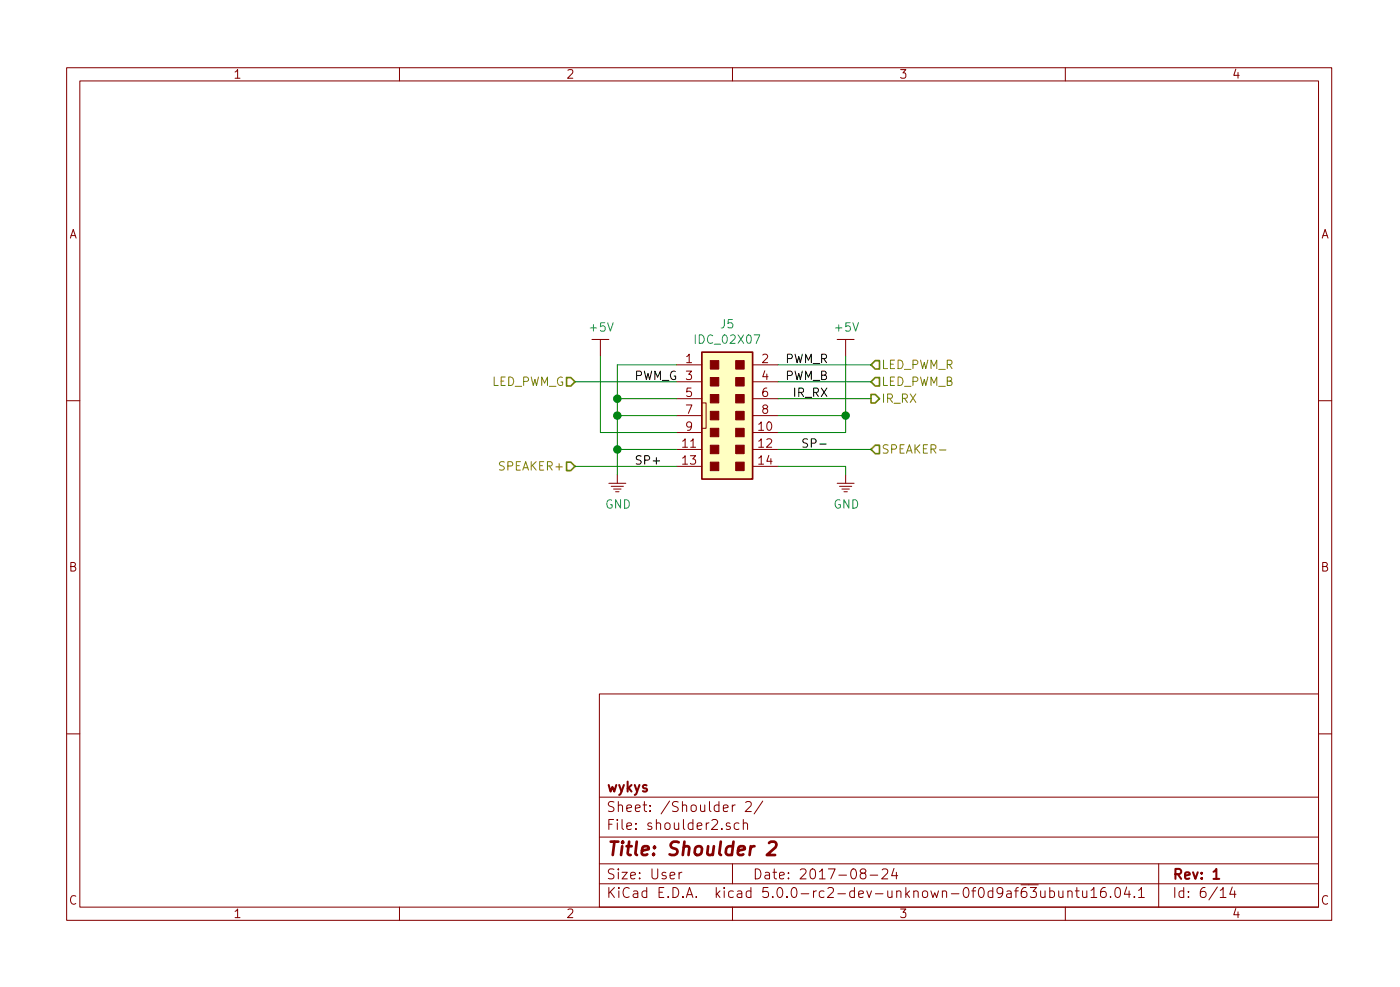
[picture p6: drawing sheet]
<svg xmlns="http://www.w3.org/2000/svg" width="210mm" height="148mm" viewBox="0 0 210 148" stroke-linecap="round" stroke-linejoin="round" font-family="sans-serif">
<g fill="none" stroke="#840000" stroke-width=".15">
<path d="M10 10.2h190v128h-190zM12 12.1h186v124.1h-186zM60 10.2v1.9M110 10.2v1.9M160 10.2v1.9M88.9 51h2.5M90.2 51v2.5M101.6 54.8h3.8M101.6 57.3h3.8M101.6 59.9h3.8M113 54.8h3.8M113 57.3h3.8"/>
<path d="M113 59.9h3.8M125.7 51h2.6M127 51v2.5M10 60.2h2M91.4 72.6h2.6M91.8 73h1.8M92.2 73.4h1.1M92.5 73.8h.5M92.7 71.3v1.3M101.6 64.9h3.8M101.6 67.5h3.8M101.6 70h3.8"/>
<path d="M101.6 62.4h3.8M105.4 60.5h.6v3.8h-.6M113 64.9h3.8M113 67.5h3.8M113 70h3.8M113 62.4h3.8M125.7 72.6h2.6M126.1 73h1.8M126.4 73.4h1.2M126.7 73.8h.6M127 71.3v1.3M198 60.2h2"/>
<path d="M10 110.2h2M90 104.2h108v32h-108zM90 119.7h108M198 110.2h2M60 136.2v2M90 132.7h108M90 129.7h108M90 125.7h108M102 130.9v1M102.4 130.9l-.3 .1-.1 .2M109.6 123.6l-.3-.1-.2 .1v.2a.48 .48 0 0 0 .5 .3l.1 .1-.1 .2-.1 .1-.4-.1M110 120.8v1"/>
<path d="M110 129.7v3M110 136.2v2M110.4 120.8l-.3 .1-.1 .2M111 123.6a.5 .5 0 0 0-.7 .1v.5a.47 .47 0 0 0 .5 .3l.2-.1M111.6 123.7a.38 .38 0 0 1 .7 0v.8M111.6 123v1.5M112 120.5l.2-.2h.3l.3 .2v.3v.2l-.9 .8h.9M114.6 120.3l-1.3 1.9M129.5 131.1l-.2-.2-.1-.2a.48 .48 0 0 1 .7-.2l.1 .2-.1 .3-.6 .1a.48 .48 0 0 0 0 .7 .51 .51 0 0 0 .7 0 .48 .48 0 0 0-.2-.7M130.7 131.4h1.1M132.5 130.6l.2-.2h.3l.3 .2v.3v.2l-.9 .8h.9M134.3 130.4l-.4 1.1h.9"/>
<path d="M134.6 130.9v1M154.5 132.8h1.4M154.7 133.2h1l-.6 .6 .4 .1a.61 .61 0 0 1 .1 .7l-.2 .1h-.5l-.2-.1M156.3 133.7v.8a.39 .39 0 0 0 .6 .1M156.9 133.7v1M157.7 133.8l.4-.1 .3 .3-.1 .6-.2 .1h-.4M157.7 133.2v1.5M159 133.7v.8a.37 .37 0 0 0 .6 .1M159.6 133.7v1M160 136.2v2M160.4 133.9a.38 .38 0 0 1 .6 0v.8M160.4 133.7v1"/>
<path d="M161.5 133.7h.6M161.7 133.2v1.3l.2 .2h.2M162.6 133.7v1h.4l.2-.1M163.2 133.7v1M163.9 133.7l.4-.5v1.5M163.9 134.7h.8M166 133.2a.62 .62 0 0 0-.7 .7v.6a.48 .48 0 0 0 .8 .1v-.5l-.1-.2-.4-.1-.3 .3M166.8 134.6l.1 .1h-.1h-.1h.1M167.6 133.4a.37 .37 0 0 1 .3-.2 .37 .37 0 0 1 .3 .3l.1 .3a.72 .72 0 0 1-.4 .9h-.3a1.2 1.2 0 0 1 0-1.3zM169.2 133.2l-.3 1h.9M169.6 133.7v1M170.4 134.6v.1h-.1l.1-.1v.1"/>
<path d="M171 133.7l.4-.5v1.5M171 134.7h.9M174 129.7v6.5M183.3 133.7l.4-.5v1.5M183.3 134.7h.8M185.1 133.2l-.4 1h.9M185.4 133.7v1"/>
</g>
<path d="M182.2 130.9l.5-.5v1.5M182.2 131.9h.9" fill="none" stroke="#840000" stroke-width=".3"/>
<path d="M115.5 126.6l.3-.3h.5a.48 .48 0 0 1 .3 .6l-.1 .3-1.3 1.2h1.2" fill="none" stroke="#840000" stroke-width=".41"/>
<path d="M121.3 65.9h-.5l-.2 .1v.2l.1 .2 .5 .3 .1 .2-.2 .2h-.5" fill="none" stroke="#000" stroke-width=".15"/>
<path d="M105.4 52.9h7.6v19h-7.6z" fill="#ffffc2" stroke="#ffffc2" stroke-width=".15"/>
<path d="M105.4 52.9h7.6v19h-7.6z" fill="none" stroke="#840000" stroke-width=".25"/>
<g fill="#840000" stroke="#840000" stroke-width=".15">
<path d="M106.7 69.4h1.2v1.2h-1.2z"/>
<path d="M106.7 66.8h1.2v1.3h-1.2z"/>
<path d="M106.7 64.3h1.2v1.3h-1.2z"/>
<path d="M106.7 61.8h1.2v1.2h-1.2z"/>
<path d="M106.7 59.2h1.2v1.3h-1.2z"/>
<path d="M106.7 56.7h1.2v1.2h-1.2z"/>
<path d="M106.7 54.1h1.2v1.3h-1.2z"/>
<path d="M110.5 69.4h1.3v1.2h-1.3z"/>
<path d="M110.5 66.8h1.3v1.3h-1.3z"/>
<path d="M110.5 64.3h1.3v1.3h-1.3z"/>
<path d="M110.5 61.8h1.3v1.2h-1.3z"/>
<path d="M110.5 59.2h1.3v1.3h-1.3z"/>
<path d="M110.5 56.7h1.3v1.2h-1.3z"/>
<path d="M110.5 54.1h1.3v1.3h-1.3z"/>
</g>
<g fill="none" stroke="#008400" stroke-width=".15">
<path d="M86.4 57.3h15.2M90.2 53.5v11.4h11.4M92.7 59.9h8.9M101.6 54.8h-8.9v16.5M116.8 54.8h14M116.8 59.9h14M116.8 57.3h14M127 53.5v11.4h-10.2M86.4 70h15.2M92.7 62.4h8.9M92.7 67.5h8.9M116.8 62.4h10.2"/>
<path d="M116.8 67.5h14M116.8 70h10.2v1.3"/>
</g>
<g fill="#008400" stroke="#008400" stroke-width=".25">
<circle cx="92.7" cy="59.9" r=".51"/>
<circle cx="92.7" cy="62.4" r=".51"/>
<circle cx="127" cy="62.4" r=".51"/>
<circle cx="92.7" cy="67.5" r=".51"/>
</g>
<path d="M85.1 56.7h.6l.7 .6-.7 .6h-.6zM130.8 59.2h.6l.7 .7-.7 .6h-.6zM131.4 54.1h.7v1.3h-.7l-.6-.6zM131.4 56.7h.7v1.2h-.7l-.6-.6zM85.1 69.4h.6l.7 .6-.7 .6h-.6zM131.4 66.8h.7v1.3h-.7l-.6-.6z" fill="none" stroke="#848400" stroke-width=".25"/>
<path d="M141.1 67.5h1" fill="none" stroke="#848400" stroke-width=".15"/>
<text font-size="2.8" fill="#840000" x="91" y="128.5">Title: Shoulder 2</text>
<g font-size="2.1" fill="#840000">
<text x="91" y="118.9">wykys</text>
<text x="91" y="124.6">File: shoulder2.sch</text>
<text x="91" y="121.9">Sheet: /Shoulder 2/</text>
<text x="91" y="134.8">KiCad E.D.A. kicad 5.0.0-rc2-dev-unknown-0f0d9af63ubuntu16.04.1</text>
<text x="91" y="132">Size: User</text>
<text x="113" y="132">Date: 2017-08-24</text>
<text x="176" y="132">Rev: 1</text>
<text x="176" y="134.8">Id: 6/14</text>
</g>
<g font-size="1.8" fill="#840000">
<text x="35" y="11.8">1</text>
<text x="85" y="11.8">2</text>
<text x="135" y="11.8">3</text>
<text x="185" y="11.8">4</text>
<text x="10.4" y="35.8">A</text>
<text x="198.4" y="35.8">A</text>
<text x="95.2" y="57.1">PWM_G 3</text>
<text x="103" y="54.5">1</text>
<text x="103" y="59.6">5</text>
<text x="114.5" y="54.5">2</text>
<text x="114.5" y="57.1">4</text>
<text x="114.5" y="59.6">6</text>
<text x="103" y="62.1">7</text>
<text x="103" y="64.7">9</text>
<text x="114" y="64.7">10</text>
<text x="114.5" y="62.1">8</text>
<text x="102.5" y="67.2">11</text>
<text x="102.5" y="69.8">13</text>
<text x="114" y="67.2">12</text>
<text x="114" y="69.8">14</text>
<text x="10.4" y="85.8">B</text>
<text x="198.4" y="85.8">B</text>
<text x="10.4" y="135.8">C</text>
<text x="35" y="137.8">1</text>
<text x="85" y="137.8">2</text>
<text x="135" y="137.8">3</text>
<text x="185" y="137.8">4</text>
<text x="198.4" y="135.8">C</text>
</g>
<g font-size="1.8" fill="#008484">
<text x="88.7" y="49.8">+5V</text>
<text x="104.6" y="51.6">IDC_02X07</text>
<text x="108.3" y="49.3">J5</text>
<text x="125.5" y="49.8">+5V</text>
<text x="90.9" y="76.4">GND</text>
<text x="125.2" y="76.4">GND</text>
</g>
<g font-size="1.8" fill="#848400">
<text x="73.6" y="57.9">LED_PWM_G</text>
<text x="132.3" y="55.4">LED_PWM_R</text>
<text x="132.3" y="57.9">LED_PWM_B</text>
<text x="132.3" y="60.5">IR_RX</text>
<text x="75.3" y="70.6">SPEAKER+</text>
<text x="132.3" y="68.1">SPEAKER-</text>
</g>
<g font-size="1.8">
<text x="117.9" y="54.5">PWM_R</text>
<text x="117.9" y="57.1">PWM_B</text>
<text x="119.3" y="59.6">IR_RX</text>
<text x="95.2" y="69.8">SP+</text>
<text x="121.5" y="67.2">SP-</text>
</g>
</svg>
